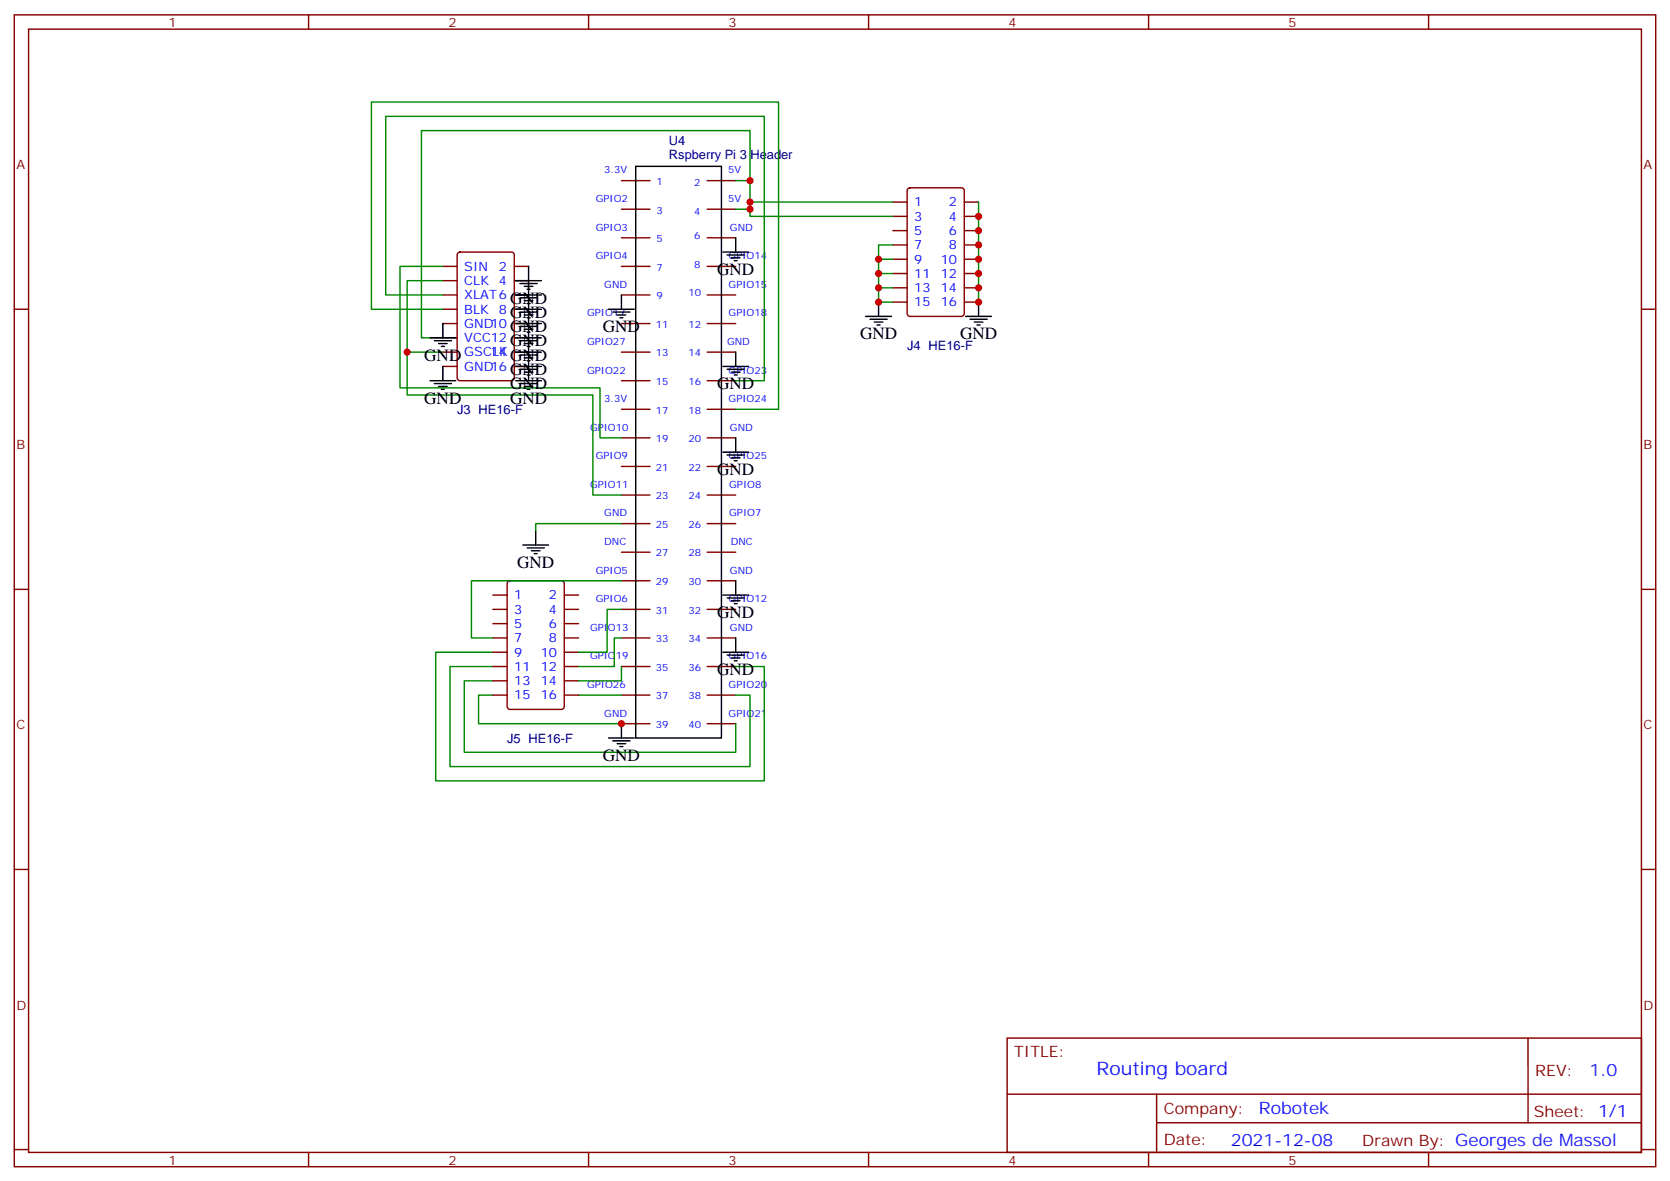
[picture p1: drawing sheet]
<svg xmlns="http://www.w3.org/2000/svg" width="412mm" height="292mm" viewBox="0 0 412 292" stroke-linecap="round" stroke-linejoin="round" font-family="sans-serif">
<g fill="none" stroke="#870000" stroke-width=".35">
<path d="M3.5 3.7h405.4v284.3h-405.4zM7.1 7.2h398.2v277.3h-398.2zM76.2 3.7v3.5M145.3 3.7v3.5M214.5 3.7v3.5M283.6 3.7v3.5M352.8 3.7v3.5M153.5 44.6h7M153.5 51.6h7M153.5 58.7h7M174.6 44.6h7.1M174.6 51.6h7.1"/>
<path d="M174.6 58.7h7.1M220.5 49.9h3.5M220.5 53.4h3.5M220.5 56.9h3.5M224.2 46.6l.5-.2h12.7a.71 .71 0 0 1 .7 .7v30.3a.76 .76 0 0 1-.7 .7h-12.7a.76 .76 0 0 1-.7-.7v-30.3zM238.1 49.9h3.6M238.1 53.4h3.6M238.1 56.9h3.6M3.5 76.3h3.6M109.4 76.3h3.5M109.4 65.8h3.5M109.4 72.8h3.5"/>
<path d="M109.4 79.9h3.5M109.4 69.3h3.5M113.1 62.4l.5-.2h12.7a.71 .71 0 0 1 .7 .7v30.4a.76 .76 0 0 1-.7 .7h-12.7a.76 .76 0 0 1-.7-.7v-30.4zM127 76.3h3.5M127 65.8h3.5M127 72.8h3.5M127 79.9h3.5M127 69.3h3.5M153.5 65.8h7M153.5 72.8h7M153.5 79.9h7M174.6 65.8h7.1"/>
<path d="M174.6 72.8h7.1M174.6 79.9h7.1M220.5 60.5h3.5M220.5 64h3.5M220.5 67.5h3.5M220.5 71h3.5M220.5 74.6h3.5M238.1 60.5h3.6M238.1 64h3.6M238.1 67.5h3.6M238.1 71h3.6M238.1 74.6h3.6"/>
<path d="M405.3 76.3h3.6M109.4 86.9h3.5M109.4 83.4h3.5M109.4 90.5h3.5M127 86.9h3.5M127 83.4h3.5M127 90.5h3.5M153.5 86.9h7M153.5 94h7M174.6 86.9h7.1M174.6 94h7.1M153.5 101h7"/>
<path d="M153.5 108.1h7M153.5 115.1h7M174.6 101h7.1M174.6 108.1h7.1M174.6 115.1h7.1M153.5 122.2h7M153.5 129.3h7M153.5 136.3h7M174.6 122.2h7.1M174.6 129.3h7.1M174.6 136.3h7.1M3.5 145.5h3.6"/>
<path d="M121.7 150.4h3.5M121.7 157.5h3.5M121.7 146.9h3.5M121.7 154h3.5M125.5 143.6l.4-.2h12.7a.71 .71 0 0 1 .7 .7v30.3a.76 .76 0 0 1-.7 .7h-12.7a.76 .76 0 0 1-.7-.7v-30.3zM139.3 150.4h3.6M139.3 157.5h3.6M139.3 146.9h3.6M139.3 154h3.6M153.5 143.4h7M153.5 150.4h7M153.5 157.5h7"/>
<path d="M174.6 143.4h7.1M174.6 150.4h7.1M174.6 157.5h7.1M405.3 145.5h3.6M121.7 164.5h3.5M121.7 171.6h3.5M121.7 161h3.5M121.7 168.1h3.5M139.3 164.5h3.6M139.3 171.6h3.6M139.3 161h3.6M139.3 168.1h3.6"/>
<path d="M153.5 164.5h7M153.5 171.6h7M153.5 178.6h7M174.6 164.5h7.1M174.6 171.6h7.1M174.6 178.6h7.1M3.5 214.6h3.6M405.3 214.6h3.6M248.7 256.3h156.6v28.2h-156.6zM377.3 256.3v20.9M248.7 270.1h156.5M285.6 277.2h119.6"/>
<path d="M285.6 270.1v14.1M3.5 283.8h3.6M76.2 284.5v3.5M145.3 284.5v3.5M214.5 284.5v3.5M283.6 284.5v3.5M352.8 284.5v3.5M405.3 283.8h3.6"/>
</g>
<g fill="none" stroke="#000" stroke-width=".35">
<path d="M157 41.1h21.2v141.1h-21.2zM181.7 58.7v3.5M109.4 79.9v3.5M127.4 69.3h6.3M127.4 76.3h6.3M127.4 79.9h6.3M127.4 72.8h6.3M128.4 70h4.2M128.4 77h4.2M128.4 73.5h4.2M129.5 70.7h2.1M129.5 77.8h2.1"/>
<path d="M129.5 74.2h2.1M130.2 71.4h.7M130.2 78.5h.7M130.2 74.9h.7M130.5 65.8v28.2M150.3 76.3h6.3M151.3 77h4.3M152.4 77.8h2.1M153.1 78.5h.7M153.5 72.8v3.5M178.5 62.2h6.4M179.6 62.9h4.2"/>
<path d="M180.6 63.6h2.1M181.3 64.3h.7M213.8 78.1h6.3M214.8 78.8h4.3M215.9 79.5h2.1M217 74.6v3.5M238.5 78.1h6.3M239.5 78.8h4.3M240.6 79.5h2.1M241.7 74.6v3.5M106.2 83.4h6.3M106.2 94h6.3"/>
<path d="M107.2 84.1h4.3M107.2 94.7h4.3M108.3 84.8h2.1M108.3 95.4h2.1M109 85.5h.7M109 96.1h.7M109.4 90.5v3.5M127.4 83.4h6.3M127.4 94h6.3M127.4 90.5h6.3M127.4 86.9h6.3M128.4 84.1h4.2"/>
<path d="M128.4 94.7h4.2M128.4 91.2h4.2M128.4 87.6h4.2M128.4 80.6h4.2M129.5 84.8h2.1M129.5 95.4h2.1M129.5 91.9h2.1M129.5 88.3h2.1M129.5 81.3h2.1M130.2 85.5h.7M130.2 96.1h.7M130.2 92.6h.7"/>
<path d="M130.2 89h.7M130.2 82h.7M178.5 90.5h6.4M179.6 91.2h4.2M180.6 91.9h2.1M181.3 92.6h.7M181.7 86.9v3.6M216.6 80.2h.7M241.3 80.2h.7M178.5 111.6h6.4M179.6 112.3h4.2M180.6 113h2.1"/>
<path d="M181.3 113.7h.7M181.7 108.1v3.5M129.1 134.5h6.4M130.2 135.3h4.2M131.2 136h2.1M131.9 136.7h.7M132.3 131v3.5M178.5 146.9h6.4M179.6 147.6h4.2M180.6 148.3h2.1M181.3 149h.7M181.7 143.4v3.5"/>
<path d="M181.7 157.5v3.5M153.5 178.6v3.6M178.5 161h6.4M179.6 161.7h4.2M180.6 162.4h2.1M181.3 163.1h.7M150.3 182.2h6.3M151.3 182.9h4.3M152.4 183.6h2.1M153.1 184.3h.7"/>
</g>
<g fill="none" stroke="#008700" stroke-width=".35">
<path d="M181.7 44.6h3.5v-12.4h-81.1v51.2h5.3M185.2 44.6v7h-3.5M185.2 51.6v1.8h35.3M185.2 49.9h35.3M241.7 49.9v24.7M109.4 69.3h-8.9v28.2h45.9v24.7h7.1M109.4 65.8h-10.6v29.9h49.4v12.4h5.3M109.4 72.8h-14.2v-44.1h93.5v65.3h-7M109.4 76.3h-17.7v-51.1h100.6v75.8h-10.6M217 71h3.5M217 67.5h3.5M217 64h3.5"/>
<path d="M220.5 60.5h-3.5v14.1h3.5M100.5 86.9h8.9M153.5 129.3h-21.2v1.7M153.5 157.5h-1.8v7h-8.8M153.5 150.4h-3.6v10.6h-7M153.5 143.4h-37.1v14.1h5.3M121.7 171.6h-3.5v7h35.3M121.7 168.1h-7v17.6h67v-7.1M121.7 164.5h-10.6v24.7h74.1v-17.6h-3.5M121.7 161h-14.1v31.8h81.1v-28.3h-7M142.9 171.6h10.6M153.5 164.5v3.6h-10.6"/>
</g>
<g fill="#c00">
<circle cx="153.5" cy="178.6" r=".88"/>
<circle cx="100.5" cy="86.9" r=".88"/>
<circle cx="185.2" cy="44.6" r=".88"/>
<circle cx="185.2" cy="49.9" r=".88"/>
<circle cx="185.2" cy="51.6" r=".88"/>
<circle cx="217" cy="74.6" r=".88"/>
<circle cx="217" cy="71" r=".88"/>
<circle cx="217" cy="67.5" r=".88"/>
<circle cx="217" cy="64" r=".88"/>
<circle cx="241.7" cy="53.4" r=".88"/>
<circle cx="241.7" cy="56.9" r=".88"/>
<circle cx="241.7" cy="60.5" r=".88"/>
<circle cx="241.7" cy="64" r=".88"/>
<circle cx="241.7" cy="67.5" r=".88"/>
<circle cx="241.7" cy="71" r=".88"/>
<circle cx="241.7" cy="74.6" r=".88"/>
</g>
<text font-size="4.6" fill="#00f" x="270.8" y="265.3">Routing board</text>
<g font-size="4.2">
<text x="177.1" y="67.9">GND</text>
<text x="125.9" y="74.9">GND</text>
<text x="125.9" y="82">GND</text>
<text x="125.9" y="78.5">GND</text>
<text x="148.9" y="82">GND</text>
<text x="212.4" y="83.7">GND</text>
<text x="237.1" y="83.7">GND</text>
<text x="104.8" y="89">GND</text>
<text x="125.9" y="89">GND</text>
<text x="125.9" y="85.5">GND</text>
<text x="125.9" y="92.6">GND</text>
<text x="104.8" y="99.6">GND</text>
<text x="125.9" y="99.6">GND</text>
<text x="125.9" y="96.1">GND</text>
<text x="177.1" y="96.1">GND</text>
<text x="177.1" y="117.3">GND</text>
<text x="127.7" y="140.2">GND</text>
<text x="177.1" y="152.5">GND</text>
<text x="177.1" y="166.7">GND</text>
<text x="148.9" y="187.8">GND</text>
</g>
<g font-size="4.2" fill="#00f">
<text x="392.5" y="265.5">1.0</text>
<text x="310.9" y="275.1">Robotek</text>
<text x="304" y="282.9">2021-12-08</text>
</g>
<g font-size="3.9" fill="#800">
<text x="250.5" y="260.8">TITLE:</text>
<text x="379.1" y="265.5">REV:</text>
<text x="287.4" y="275">Company:</text>
<text x="378.7" y="275.7">Sheet: 1/1</text>
<text x="287.4" y="282.7">Date:</text>
<text x="336.4" y="282.8">Drawn By: Georges de Massol</text>
</g>
<g font-size="3.2" fill="#800">
<text x="41.6" y="6.7">1</text>
<text x="110.8" y="6.7">2</text>
<text x="179.9" y="6.7">3</text>
<text x="249.1" y="6.7">4</text>
<text x="318.2" y="6.7">5</text>
<text x="4.1" y="41.8">A</text>
<text x="405.9" y="41.8">A</text>
<text x="4.1" y="110.9">B</text>
<text x="405.9" y="110.9">B</text>
<text x="4.1" y="180.1">C</text>
<text x="405.9" y="180.1">C</text>
<text x="4.1" y="249.2">D</text>
<text x="405.9" y="249.2">D</text>
<text x="41.6" y="287.5">1</text>
<text x="110.8" y="287.5">2</text>
<text x="179.9" y="287.5">3</text>
<text x="249.1" y="287.5">4</text>
<text x="318.2" y="287.5">5</text>
</g>
<g font-size="3.2" fill="#000080">
<text x="165.2" y="35.9">U4</text>
<text x="165.2" y="39.1">Rspberry Pi 3 Header</text>
<text x="224" y="86.4">J4 HE16-F</text>
<text x="112.9" y="102.2">J3 HE16-F</text>
<text x="125.2" y="183.4">J5 HE16-F</text>
</g>
<g font-size="3.2" fill="#00f">
<text x="225.8" y="50.9">1</text>
<text x="234.3" y="50.9">2</text>
<text x="225.8" y="54.5">3</text>
<text x="225.8" y="58">5</text>
<text x="234.3" y="54.5">4</text>
<text x="234.3" y="58">6</text>
<text x="225.8" y="61.5">7</text>
<text x="225.8" y="65.1">9</text>
<text x="232.3" y="65.1">10</text>
<text x="234.3" y="61.5">8</text>
<text x="114.7" y="66.8">SIN</text>
<text x="114.7" y="70.3">CLK</text>
<text x="123.2" y="66.8">2</text>
<text x="123.2" y="70.3">4</text>
<text x="225.8" y="68.6">11</text>
<text x="232.3" y="68.6">12</text>
<text x="114.7" y="73.9">XLAT6</text>
<text x="114.7" y="77.4">BLK</text>
<text x="123.2" y="77.4">8</text>
<text x="225.8" y="72.1">13</text>
<text x="225.8" y="75.6">15</text>
<text x="232.3" y="72.1">14</text>
<text x="232.3" y="75.6">16</text>
<text x="114.7" y="80.9">GND10</text>
<text x="114.7" y="84.5">VCC12</text>
<text x="114.7" y="88">GSCLK</text>
<text x="121.2" y="88">14</text>
<text x="114.7" y="91.5">GND16</text>
<text x="127" y="148">1</text>
<text x="135.6" y="148">2</text>
<text x="127" y="151.5">3</text>
<text x="127" y="155">5</text>
<text x="135.6" y="151.5">4</text>
<text x="135.6" y="155">6</text>
<text x="127" y="158.5">7</text>
<text x="135.6" y="158.5">8</text>
<text x="127" y="162.1">9</text>
<text x="127" y="165.6">11</text>
<text x="133.6" y="162.1">10</text>
<text x="133.6" y="165.6">12</text>
<text x="127" y="169.1">13</text>
<text x="127" y="172.6">15</text>
<text x="133.6" y="169.1">14</text>
<text x="133.6" y="172.6">16</text>
</g>
<g font-size="2.5" fill="#00f">
<text x="149.2" y="42.8">3.3V</text>
<text x="162.1" y="45.6">1</text>
<text x="171.4" y="46">2</text>
<text x="179.8" y="42.8">5V</text>
<text x="147.1" y="49.9">GPIO2</text>
<text x="162.1" y="52.7">3</text>
<text x="171.4" y="53.1">4</text>
<text x="179.8" y="49.9">5V</text>
<text x="147.1" y="56.9">GPIO3</text>
<text x="162.1" y="59.8">5</text>
<text x="171.4" y="59.1">6</text>
<text x="180.3" y="56.9">GND</text>
<text x="147.1" y="64">GPIO4</text>
<text x="179.9" y="64">GPIO14</text>
<text x="149.2" y="71">GND</text>
<text x="162.1" y="66.8">7</text>
<text x="171.4" y="66.1">8</text>
<text x="179.9" y="71">GPIO15</text>
<text x="162.1" y="73.9">9</text>
<text x="170" y="73.2">10</text>
<text x="145" y="78.1">GPIO17</text>
<text x="162" y="80.9">11</text>
<text x="170" y="80.9">12</text>
<text x="179.9" y="78.1">GPIO18</text>
<text x="145" y="85.2">GPIO27</text>
<text x="162" y="88">13</text>
<text x="170" y="88">14</text>
<text x="179.5" y="85.2">GND</text>
<text x="145" y="92.2">GPIO22</text>
<text x="162" y="95">15</text>
<text x="170" y="95">16</text>
<text x="179.9" y="92.2">GPIO23</text>
<text x="149.2" y="99.3">3.3V</text>
<text x="179.9" y="99.3">GPIO24</text>
<text x="145.7" y="106.3">GPIO10</text>
<text x="162" y="102.1">17</text>
<text x="170" y="102.1">18</text>
<text x="180.3" y="106.3">GND</text>
<text x="147.1" y="113.4">GPIO9</text>
<text x="162" y="109.1">19</text>
<text x="170" y="109.1">20</text>
<text x="179.9" y="113.4">GPIO25</text>
<text x="162" y="116.2">21</text>
<text x="170" y="116.2">22</text>
<text x="145.7" y="120.4">GPIO11</text>
<text x="162" y="123.3">23</text>
<text x="170" y="123.3">24</text>
<text x="180.1" y="120.4">GPIO8</text>
<text x="149.2" y="127.5">GND</text>
<text x="162" y="130.3">25</text>
<text x="170" y="130.3">26</text>
<text x="180.1" y="127.5">GPIO7</text>
<text x="149.2" y="134.5">DNC</text>
<text x="162" y="137.4">27</text>
<text x="170" y="137.4">28</text>
<text x="180.4" y="134.5">DNC</text>
<text x="147.1" y="141.6">GPIO5</text>
<text x="180.3" y="141.6">GND</text>
<text x="147.1" y="148.7">GPIO6</text>
<text x="162" y="144.4">29</text>
<text x="170" y="144.4">30</text>
<text x="179.9" y="148.7">GPIO12</text>
<text x="145.7" y="155.7">GPIO13</text>
<text x="162" y="151.5">31</text>
<text x="170" y="151.5">32</text>
<text x="180.3" y="155.7">GND</text>
<text x="162" y="158.5">33</text>
<text x="170" y="158.5">34</text>
<text x="145.7" y="162.8">GPIO19</text>
<text x="162" y="165.6">35</text>
<text x="170" y="165.6">36</text>
<text x="179.9" y="162.8">GPIO16</text>
<text x="145" y="169.8">GPIO26</text>
<text x="162" y="172.6">37</text>
<text x="170" y="172.6">38</text>
<text x="179.9" y="169.8">GPIO20</text>
<text x="149.2" y="176.9">GND</text>
<text x="162" y="179.7">39</text>
<text x="170" y="179.7">40</text>
<text x="179.9" y="176.9">GPIO21</text>
</g>
</svg>
